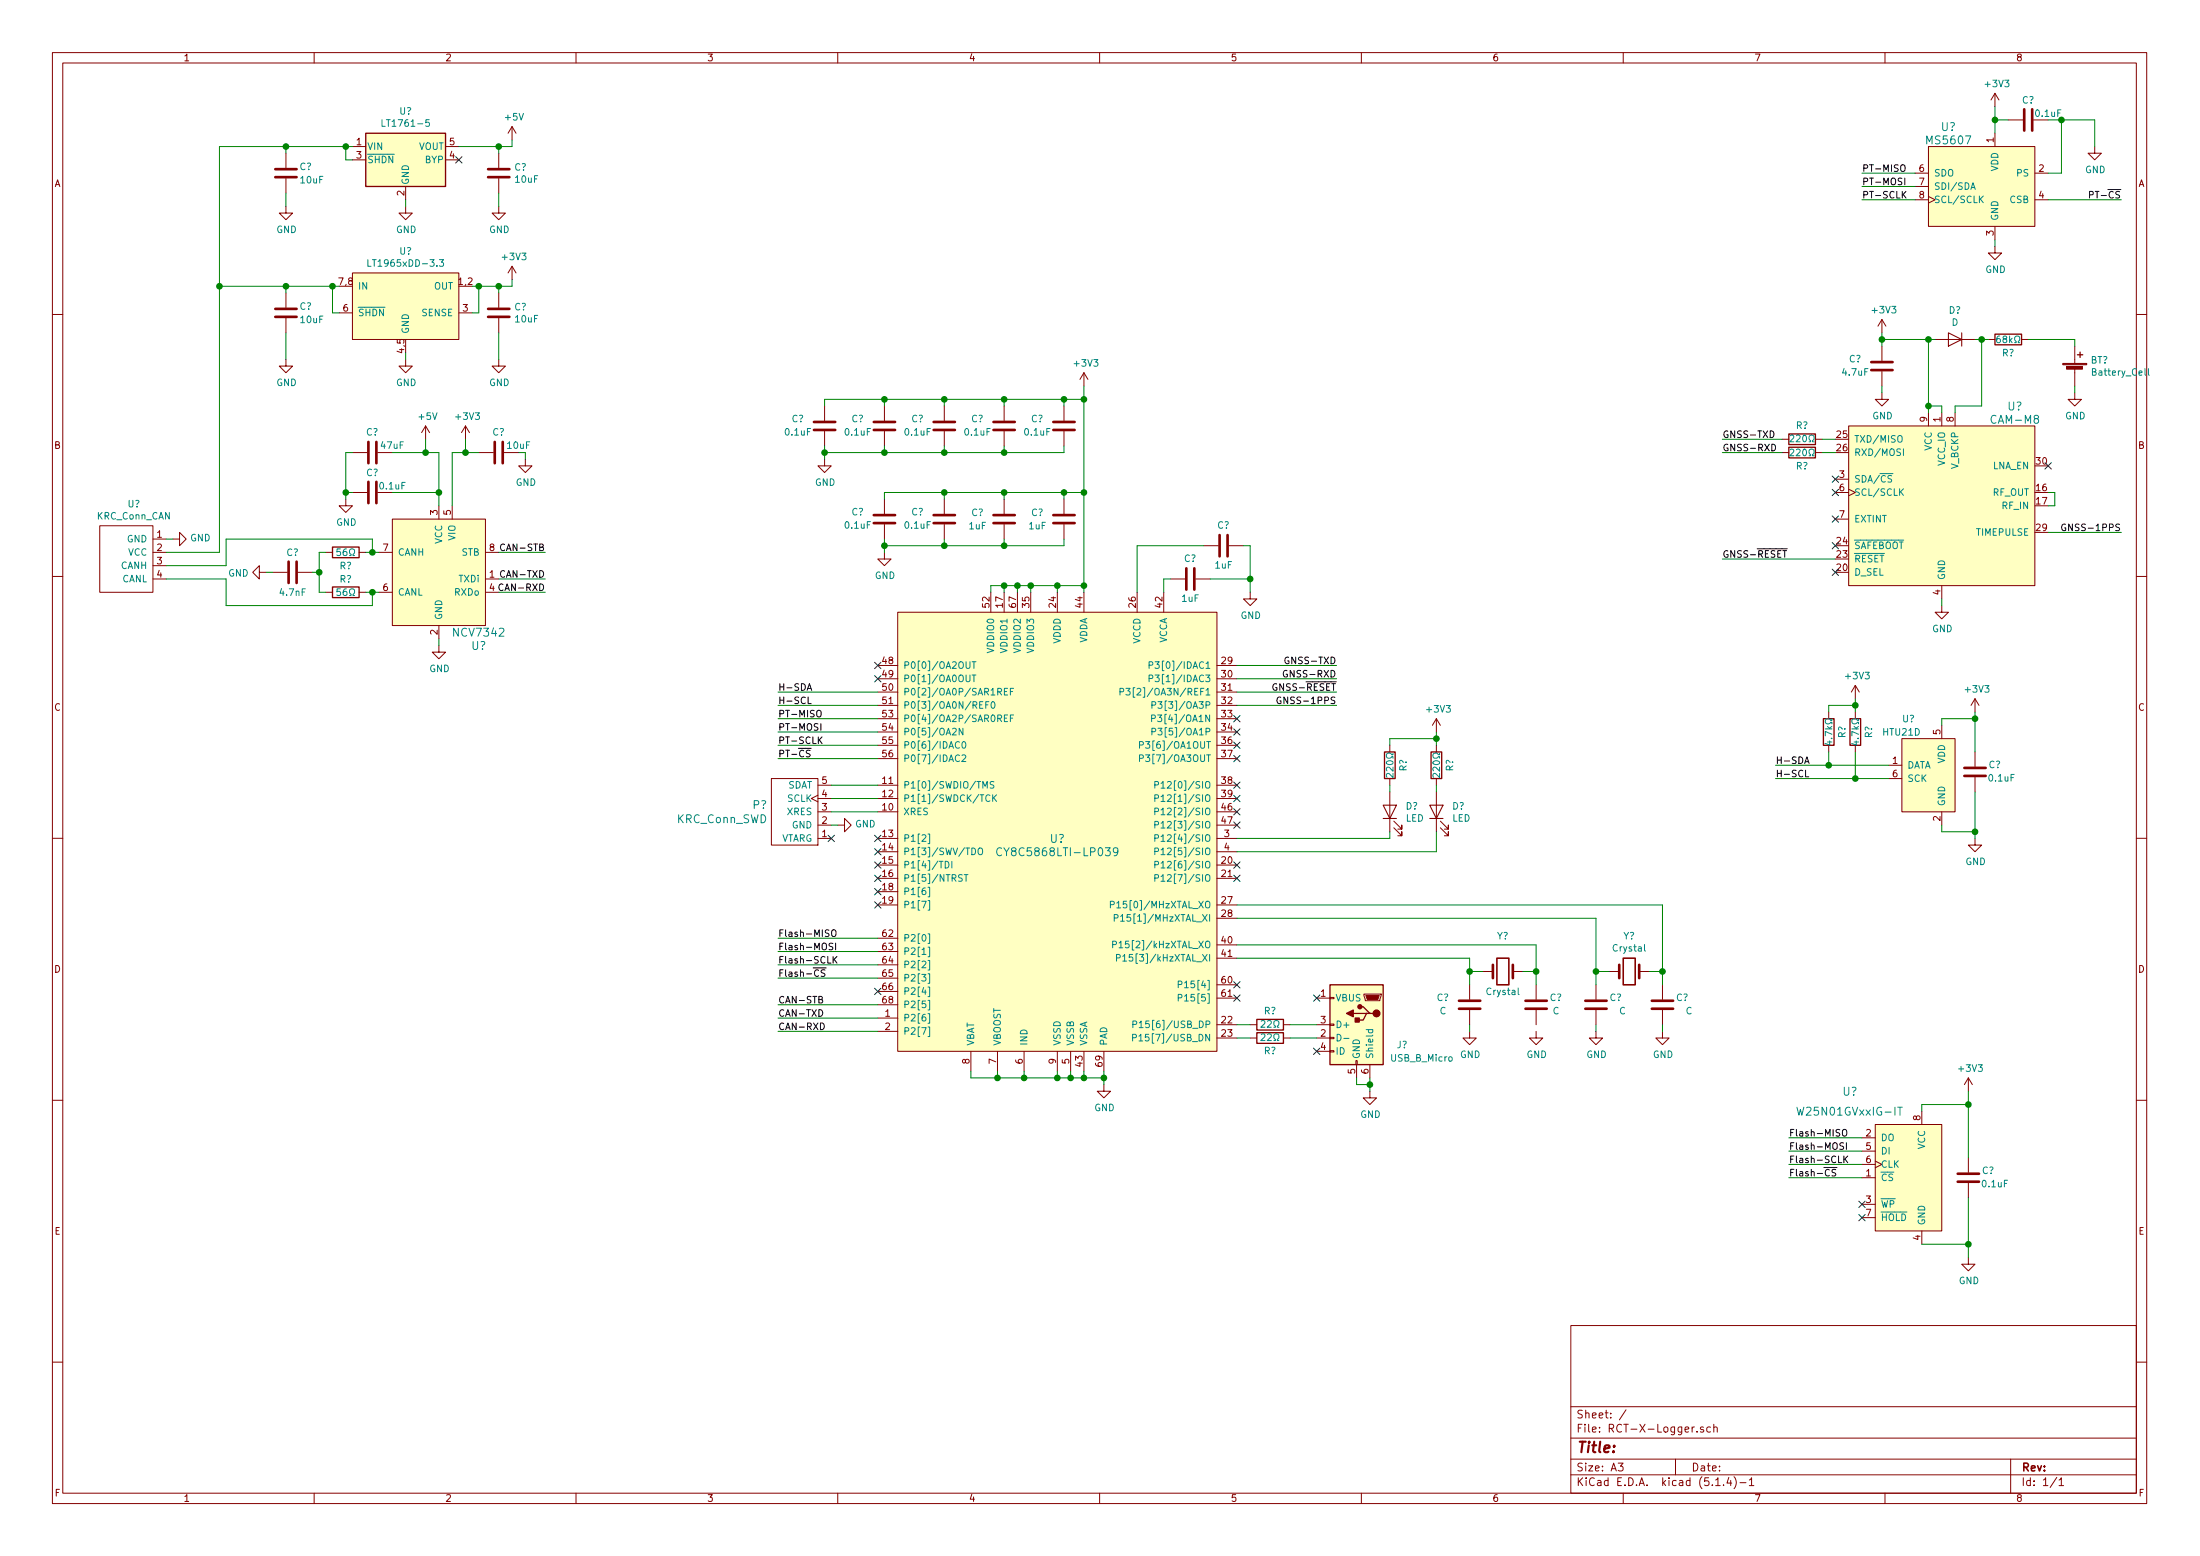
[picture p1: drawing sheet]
EESchema Schematic File Version 4
EELAYER 30 0
EELAYER END
$Descr A3 16535 11693
encoding utf-8
Sheet 1 1
Title ""
Date ""
Rev ""
Comp ""
Comment1 ""
Comment2 ""
Comment3 ""
Comment4 ""
$EndDescr
$Comp
L KUTKiCad_symbol:KRC_Conn_CAN U?
U 1 1
P 1150 4200
F 0 "U?" H 1292 4615 50  0000 C CNN
F 1 "KRC_Conn_CAN" H 1292 4524 50  0000 C CNN
F 2 "" H 1150 4200 50  0001 C CNN
F 3 "" H 1150 4200 50  0001 C CNN
	1    1150 4200
	-1   0    0    -1  
$EndComp
$Comp
L KUTKiCad_symbol:W25N01GVxxIG-IT U?
U 1 1
P 14350 8850
F 0 "U?" H 13850 9500 60  0000 L CNN
F 1 "W25N01GVxxIG-IT" H 13500 9350 60  0000 L CNN
F 2 "" H 14900 9450 60  0001 C CNN
F 3 "" H 14900 9450 60  0001 C CNN
	1    14350 8850
	1    0    0    -1  
$EndComp
$Comp
L KUTKiCad_symbol:NCV7342 U?
U 1 1
P 3300 4300
F 0 "U?" H 3000 3750 60  0000 C CNN
F 1 "NCV7342" H 3000 3850 60  0000 C CNN
F 2 "" H 3300 4300 60  0001 C CNN
F 3 "" H 3300 4300 60  0001 C CNN
	1    3300 4300
	-1   0    0    -1  
$EndComp
$Comp
L KUTKiCad_symbol:CY8C5868LTI-LP039 U?
U 1 1
P 7950 6400
F 0 "U?" H 7950 6500 60  0000 C CNN
F 1 "CY8C5868LTI-LP039" H 7950 6400 60  0000 C CNN
F 2 "" H 7950 6400 60  0001 C CNN
F 3 "" H 7950 6400 60  0001 C CNN
	1    7950 6400
	1    0    0    -1  
$EndComp
$Comp
L KUTKiCad_symbol:MS5607 U?
U 1 1
P 15000 1400
F 0 "U?" H 14650 1850 60  0000 C CNN
F 1 "MS5607" H 14650 1750 60  0000 C CNN
F 2 "" H 15000 1400 60  0001 C CNN
F 3 "" H 15000 1400 60  0001 C CNN
	1    15000 1400
	1    0    0    -1  
$EndComp
$Comp
L KUTKiCad_symbol:LT1965xDD-3.3 U?
U 1 1
P 3050 2150
F 0 "U?" H 3050 2415 50  0000 C CNN
F 1 "LT1965xDD-3.3" H 3050 2324 50  0000 C CNN
F 2 "" H 3050 2150 50  0001 C CNN
F 3 "" H 3050 2150 50  0001 C CNN
	1    3050 2150
	1    0    0    -1  
$EndComp
$Comp
L Device:C C?
U 1 1
P 15250 900
F 0 "C?" V 15100 900 50  0000 C CNN
F 1 "0.1uF" V 15200 1050 50  0000 C CNN
F 2 "" H 15288 750 50  0001 C CNN
F 3 "~" H 15250 900 50  0001 C CNN
	1    15250 900 
	0    1    1    0   
$EndComp
Text Label 4100 4150 2    50   ~ 0
CAN-STB
Text Label 4100 4350 2    50   ~ 0
CAN-TXD
Text Label 4100 4450 2    50   ~ 0
CAN-RXD
Wire Wire Line
	4100 4450 3750 4450
Wire Wire Line
	4100 4350 3750 4350
Wire Wire Line
	4100 4150 3750 4150
$Comp
L Device:R R?
U 1 1
P 2600 4150
F 0 "R?" V 2700 4150 50  0000 C CNN
F 1 "56Ω" V 2600 4150 50  0000 C CNN
F 2 "" V 2530 4150 50  0001 C CNN
F 3 "~" H 2600 4150 50  0001 C CNN
	1    2600 4150
	0    1    1    0   
$EndComp
$Comp
L Device:C C?
U 1 1
P 2200 4300
F 0 "C?" V 2050 4300 50  0000 C CNN
F 1 "4.7nF" V 2350 4300 50  0000 C CNN
F 2 "" H 2238 4150 50  0001 C CNN
F 3 "~" H 2200 4300 50  0001 C CNN
	1    2200 4300
	0    1    1    0   
$EndComp
$Comp
L power:GND #PWR?
U 1 1
P 2000 4300
F 0 "#PWR?" H 2000 4050 50  0001 C CNN
F 1 "GND" V 2005 4172 50  0000 R CNN
F 2 "" H 2000 4300 50  0001 C CNN
F 3 "" H 2000 4300 50  0001 C CNN
	1    2000 4300
	0    1    1    0   
$EndComp
Wire Wire Line
	2050 4300 2000 4300
Wire Wire Line
	2350 4300 2400 4300
Wire Wire Line
	2400 4300 2400 4150
Wire Wire Line
	2400 4150 2450 4150
Wire Wire Line
	2400 4300 2400 4450
Wire Wire Line
	2400 4450 2450 4450
Connection ~ 2400 4300
Wire Wire Line
	2850 4150 2800 4150
Wire Wire Line
	2850 4450 2800 4450
Wire Wire Line
	2800 4450 2800 4550
Connection ~ 2800 4450
Wire Wire Line
	2800 4450 2750 4450
Wire Wire Line
	2800 4150 2800 4050
Connection ~ 2800 4150
Wire Wire Line
	2800 4150 2750 4150
$Comp
L power:GND #PWR?
U 1 1
P 3300 4850
F 0 "#PWR?" H 3300 4600 50  0001 C CNN
F 1 "GND" H 3305 4677 50  0000 C CNN
F 2 "" H 3300 4850 50  0001 C CNN
F 3 "" H 3300 4850 50  0001 C CNN
	1    3300 4850
	1    0    0    -1  
$EndComp
Wire Wire Line
	3300 4800 3300 4850
$Comp
L Device:R R?
U 1 1
P 2600 4450
F 0 "R?" V 2500 4450 50  0000 C CNN
F 1 "56Ω" V 2600 4450 50  0000 C CNN
F 2 "" V 2530 4450 50  0001 C CNN
F 3 "~" H 2600 4450 50  0001 C CNN
	1    2600 4450
	0    1    1    0   
$EndComp
$Comp
L Device:C C?
U 1 1
P 2800 3700
F 0 "C?" V 2650 3700 50  0000 C CNN
F 1 "0.1uF" V 2750 3850 50  0000 C CNN
F 2 "" H 2838 3550 50  0001 C CNN
F 3 "~" H 2800 3700 50  0001 C CNN
	1    2800 3700
	0    1    1    0   
$EndComp
$Comp
L Device:C C?
U 1 1
P 2800 3400
F 0 "C?" V 2950 3400 50  0000 C CNN
F 1 "47uF" V 2850 3250 50  0000 C CNN
F 2 "" H 2838 3250 50  0001 C CNN
F 3 "~" H 2800 3400 50  0001 C CNN
	1    2800 3400
	0    -1   -1   0   
$EndComp
$Comp
L Device:C C?
U 1 1
P 3750 3400
F 0 "C?" V 3900 3400 50  0000 C CNN
F 1 "10uF" V 3800 3250 50  0000 C CNN
F 2 "" H 3788 3250 50  0001 C CNN
F 3 "~" H 3750 3400 50  0001 C CNN
	1    3750 3400
	0    -1   -1   0   
$EndComp
$Comp
L power:GND #PWR?
U 1 1
P 3950 3450
F 0 "#PWR?" H 3950 3200 50  0001 C CNN
F 1 "GND" H 3955 3277 50  0000 C CNN
F 2 "" H 3950 3450 50  0001 C CNN
F 3 "" H 3950 3450 50  0001 C CNN
	1    3950 3450
	1    0    0    -1  
$EndComp
$Comp
L power:+3V3 #PWR?
U 1 1
P 3850 2100
F 0 "#PWR?" H 3850 1950 50  0001 C CNN
F 1 "+3V3" H 3865 2273 50  0000 C CNN
F 2 "" H 3850 2100 50  0001 C CNN
F 3 "" H 3850 2100 50  0001 C CNN
	1    3850 2100
	1    0    0    -1  
$EndComp
$Comp
L Regulator_Linear:LT1761-5 U?
U 1 1
P 3050 1200
F 0 "U?" H 3050 1567 50  0000 C CNN
F 1 "LT1761-5" H 3050 1476 50  0000 C CNN
F 2 "Package_TO_SOT_SMD:TSOT-23-5" H 3050 1525 50  0001 C CNN
F 3 "https://www.analog.com/media/en/technical-documentation/data-sheets/1761sff.pdf" H 3050 1200 50  0001 C CNN
	1    3050 1200
	1    0    0    -1  
$EndComp
$Comp
L power:GND #PWR?
U 1 1
P 3050 2700
F 0 "#PWR?" H 3050 2450 50  0001 C CNN
F 1 "GND" H 3055 2527 50  0000 C CNN
F 2 "" H 3050 2700 50  0001 C CNN
F 3 "" H 3050 2700 50  0001 C CNN
	1    3050 2700
	1    0    0    -1  
$EndComp
Wire Wire Line
	3050 2650 3050 2700
$Comp
L power:GND #PWR?
U 1 1
P 1300 4050
F 0 "#PWR?" H 1300 3800 50  0001 C CNN
F 1 "GND" V 1305 3922 50  0000 R CNN
F 2 "" H 1300 4050 50  0001 C CNN
F 3 "" H 1300 4050 50  0001 C CNN
	1    1300 4050
	0    -1   -1   0   
$EndComp
$Comp
L Device:C C?
U 1 1
P 3750 2350
F 0 "C?" H 3865 2396 50  0000 L CNN
F 1 "10uF" H 3865 2305 50  0000 L CNN
F 2 "" H 3788 2200 50  0001 C CNN
F 3 "~" H 3750 2350 50  0001 C CNN
	1    3750 2350
	1    0    0    -1  
$EndComp
$Comp
L power:GND #PWR?
U 1 1
P 3750 2700
F 0 "#PWR?" H 3750 2450 50  0001 C CNN
F 1 "GND" H 3755 2527 50  0000 C CNN
F 2 "" H 3750 2700 50  0001 C CNN
F 3 "" H 3750 2700 50  0001 C CNN
	1    3750 2700
	1    0    0    -1  
$EndComp
Wire Wire Line
	3550 2350 3600 2350
Wire Wire Line
	3600 2350 3600 2150
Wire Wire Line
	3600 2150 3550 2150
Wire Wire Line
	3600 2150 3750 2150
Wire Wire Line
	3750 2150 3750 2200
Connection ~ 3600 2150
Wire Wire Line
	3750 2700 3750 2500
$Comp
L power:GND #PWR?
U 1 1
P 2600 3750
F 0 "#PWR?" H 2600 3500 50  0001 C CNN
F 1 "GND" H 2605 3577 50  0000 C CNN
F 2 "" H 2600 3750 50  0001 C CNN
F 3 "" H 2600 3750 50  0001 C CNN
	1    2600 3750
	1    0    0    -1  
$EndComp
Wire Wire Line
	2550 2350 2500 2350
Wire Wire Line
	2500 2350 2500 2150
Wire Wire Line
	2500 2150 2550 2150
$Comp
L Device:C C?
U 1 1
P 2150 2350
F 0 "C?" H 2250 2400 50  0000 L CNN
F 1 "10uF" H 2250 2300 50  0000 L CNN
F 2 "" H 2188 2200 50  0001 C CNN
F 3 "~" H 2150 2350 50  0001 C CNN
	1    2150 2350
	1    0    0    -1  
$EndComp
Wire Wire Line
	2500 2150 2150 2150
Wire Wire Line
	2150 2150 2150 2200
Connection ~ 2500 2150
$Comp
L power:+3V3 #PWR?
U 1 1
P 3500 3300
F 0 "#PWR?" H 3500 3150 50  0001 C CNN
F 1 "+3V3" H 3515 3473 50  0000 C CNN
F 2 "" H 3500 3300 50  0001 C CNN
F 3 "" H 3500 3300 50  0001 C CNN
	1    3500 3300
	1    0    0    -1  
$EndComp
Wire Wire Line
	3750 2150 3850 2150
Wire Wire Line
	3850 2150 3850 2100
Connection ~ 3750 2150
Wire Wire Line
	2150 2500 2150 2700
$Comp
L power:GND #PWR?
U 1 1
P 2150 2700
F 0 "#PWR?" H 2150 2450 50  0001 C CNN
F 1 "GND" H 2155 2527 50  0000 C CNN
F 2 "" H 2150 2700 50  0001 C CNN
F 3 "" H 2150 2700 50  0001 C CNN
	1    2150 2700
	1    0    0    -1  
$EndComp
$Comp
L power:GND #PWR?
U 1 1
P 3050 1550
F 0 "#PWR?" H 3050 1300 50  0001 C CNN
F 1 "GND" H 3055 1377 50  0000 C CNN
F 2 "" H 3050 1550 50  0001 C CNN
F 3 "" H 3050 1550 50  0001 C CNN
	1    3050 1550
	1    0    0    -1  
$EndComp
Wire Wire Line
	3050 1500 3050 1550
$Comp
L Device:C C?
U 1 1
P 2150 1300
F 0 "C?" H 2250 1350 50  0000 L CNN
F 1 "10uF" H 2250 1250 50  0000 L CNN
F 2 "" H 2188 1150 50  0001 C CNN
F 3 "~" H 2150 1300 50  0001 C CNN
	1    2150 1300
	1    0    0    -1  
$EndComp
Wire Wire Line
	2150 1100 2150 1150
Connection ~ 2150 1100
Wire Wire Line
	2150 1100 2600 1100
$Comp
L power:GND #PWR?
U 1 1
P 2150 1550
F 0 "#PWR?" H 2150 1300 50  0001 C CNN
F 1 "GND" H 2155 1377 50  0000 C CNN
F 2 "" H 2150 1550 50  0001 C CNN
F 3 "" H 2150 1550 50  0001 C CNN
	1    2150 1550
	1    0    0    -1  
$EndComp
Wire Wire Line
	2150 1550 2150 1450
$Comp
L Device:C C?
U 1 1
P 3750 1300
F 0 "C?" H 3865 1346 50  0000 L CNN
F 1 "10uF" H 3865 1255 50  0000 L CNN
F 2 "" H 3788 1150 50  0001 C CNN
F 3 "~" H 3750 1300 50  0001 C CNN
	1    3750 1300
	1    0    0    -1  
$EndComp
Wire Wire Line
	3450 1100 3750 1100
Wire Wire Line
	3750 1100 3750 1150
Wire Wire Line
	3750 1100 3850 1100
Wire Wire Line
	3850 1100 3850 1050
Connection ~ 3750 1100
$Comp
L power:+5V #PWR?
U 1 1
P 3850 1050
F 0 "#PWR?" H 3850 900 50  0001 C CNN
F 1 "+5V" H 3865 1223 50  0000 C CNN
F 2 "" H 3850 1050 50  0001 C CNN
F 3 "" H 3850 1050 50  0001 C CNN
	1    3850 1050
	1    0    0    -1  
$EndComp
$Comp
L power:GND #PWR?
U 1 1
P 3750 1550
F 0 "#PWR?" H 3750 1300 50  0001 C CNN
F 1 "GND" H 3755 1377 50  0000 C CNN
F 2 "" H 3750 1550 50  0001 C CNN
F 3 "" H 3750 1550 50  0001 C CNN
	1    3750 1550
	1    0    0    -1  
$EndComp
Wire Wire Line
	3750 1550 3750 1450
NoConn ~ 3450 1200
Wire Wire Line
	2600 1100 2600 1200
Wire Wire Line
	2600 1200 2650 1200
Connection ~ 2600 1100
Wire Wire Line
	2600 1100 2650 1100
Wire Wire Line
	2650 3700 2600 3700
Wire Wire Line
	2600 3700 2600 3750
Wire Wire Line
	2650 3400 2600 3400
Wire Wire Line
	2600 3400 2600 3700
Connection ~ 2600 3700
$Comp
L power:+5V #PWR?
U 1 1
P 3200 3300
F 0 "#PWR?" H 3200 3150 50  0001 C CNN
F 1 "+5V" H 3215 3473 50  0000 C CNN
F 2 "" H 3200 3300 50  0001 C CNN
F 3 "" H 3200 3300 50  0001 C CNN
	1    3200 3300
	1    0    0    -1  
$EndComp
Wire Wire Line
	3900 3400 3950 3400
Wire Wire Line
	3950 3400 3950 3450
Wire Wire Line
	2950 3700 3300 3700
Connection ~ 3300 3700
Wire Wire Line
	3300 3700 3300 3800
Wire Wire Line
	2950 3400 3200 3400
Wire Wire Line
	3300 3400 3300 3700
Wire Wire Line
	3200 3300 3200 3400
Connection ~ 3200 3400
Wire Wire Line
	3200 3400 3300 3400
Wire Wire Line
	3500 3300 3500 3400
Wire Wire Line
	3500 3400 3400 3400
Wire Wire Line
	3400 3400 3400 3800
Wire Wire Line
	3500 3400 3600 3400
Connection ~ 3500 3400
Wire Wire Line
	15100 900  15000 900 
Wire Wire Line
	15000 900  15000 1000
$Comp
L power:GND #PWR?
U 1 1
P 15750 1100
F 0 "#PWR?" H 15750 850 50  0001 C CNN
F 1 "GND" H 15755 927 50  0000 C CNN
F 2 "" H 15750 1100 50  0001 C CNN
F 3 "" H 15750 1100 50  0001 C CNN
	1    15750 1100
	1    0    0    -1  
$EndComp
Wire Wire Line
	15400 900  15500 900 
$Comp
L power:+3V3 #PWR?
U 1 1
P 15000 800
F 0 "#PWR?" H 15000 650 50  0001 C CNN
F 1 "+3V3" H 15015 973 50  0000 C CNN
F 2 "" H 15000 800 50  0001 C CNN
F 3 "" H 15000 800 50  0001 C CNN
	1    15000 800 
	1    0    0    -1  
$EndComp
Wire Wire Line
	15000 800  15000 900 
Connection ~ 15000 900 
Text Label 15950 1500 2    50   ~ 0
PT-~CS
Text Label 14000 1400 0    50   ~ 0
PT-MOSI
Text Label 14000 1300 0    50   ~ 0
PT-MISO
Text Label 14000 1500 0    50   ~ 0
PT-SCLK
Wire Wire Line
	15950 1500 15400 1500
Wire Wire Line
	15400 1300 15500 1300
Wire Wire Line
	15500 900  15500 1300
Wire Wire Line
	15500 900  15750 900 
Wire Wire Line
	15750 900  15750 1100
Connection ~ 15500 900 
$Comp
L power:GND #PWR?
U 1 1
P 15000 1850
F 0 "#PWR?" H 15000 1600 50  0001 C CNN
F 1 "GND" H 15005 1677 50  0000 C CNN
F 2 "" H 15000 1850 50  0001 C CNN
F 3 "" H 15000 1850 50  0001 C CNN
	1    15000 1850
	1    0    0    -1  
$EndComp
Wire Wire Line
	15000 1800 15000 1850
$Comp
L Device:D D?
U 1 1
P 14700 2550
F 0 "D?" H 14700 2334 50  0000 C CNN
F 1 "D" H 14700 2425 50  0000 C CNN
F 2 "" H 14700 2550 50  0001 C CNN
F 3 "~" H 14700 2550 50  0001 C CNN
	1    14700 2550
	-1   0    0    1   
$EndComp
$Comp
L Device:Battery_Cell BT?
U 1 1
P 15600 2800
F 0 "BT?" H 15718 2896 50  0000 L CNN
F 1 "Battery_Cell" H 15718 2805 50  0000 L CNN
F 2 "" V 15600 2860 50  0001 C CNN
F 3 "~" V 15600 2860 50  0001 C CNN
	1    15600 2800
	1    0    0    -1  
$EndComp
Wire Wire Line
	13800 3400 13700 3400
Wire Wire Line
	13800 3300 13700 3300
NoConn ~ 13800 3600
NoConn ~ 13800 3700
NoConn ~ 13800 4100
NoConn ~ 13800 4300
Wire Wire Line
	15400 3700 15450 3700
Wire Wire Line
	15450 3700 15450 3800
Wire Wire Line
	15450 3800 15400 3800
Text Label 12950 4200 0    50   ~ 0
GNSS-~RESET
Text Label 12950 3300 0    50   ~ 0
GNSS-TXD
Text Label 12950 3400 0    50   ~ 0
GNSS-RXD
NoConn ~ 13800 3900
NoConn ~ 15400 3500
Text Label 15950 4000 2    50   ~ 0
GNSS-1PPS
Wire Wire Line
	15950 4000 15400 4000
$Comp
L power:GND #PWR?
U 1 1
P 14600 4550
F 0 "#PWR?" H 14600 4300 50  0001 C CNN
F 1 "GND" H 14605 4377 50  0000 C CNN
F 2 "" H 14600 4550 50  0001 C CNN
F 3 "" H 14600 4550 50  0001 C CNN
	1    14600 4550
	1    0    0    -1  
$EndComp
Wire Wire Line
	14600 4500 14600 4550
$Comp
L Device:C C?
U 1 1
P 14150 2750
F 0 "C?" H 14350 2700 50  0000 C CNN
F 1 "4.7uF" H 14350 2800 50  0000 C CNN
F 2 "" H 14188 2600 50  0001 C CNN
F 3 "~" H 14150 2750 50  0001 C CNN
	1    14150 2750
	-1   0    0    1   
$EndComp
$Comp
L power:GND #PWR?
U 1 1
P 14150 2950
F 0 "#PWR?" H 14150 2700 50  0001 C CNN
F 1 "GND" H 14155 2777 50  0000 C CNN
F 2 "" H 14150 2950 50  0001 C CNN
F 3 "" H 14150 2950 50  0001 C CNN
	1    14150 2950
	1    0    0    -1  
$EndComp
Wire Wire Line
	14150 2900 14150 2950
Wire Wire Line
	14150 2600 14150 2550
Wire Wire Line
	14150 2550 14500 2550
Wire Wire Line
	14500 2550 14500 3050
Wire Wire Line
	14500 3050 14600 3050
Wire Wire Line
	14600 3050 14600 3100
Connection ~ 14500 3050
Wire Wire Line
	14500 3050 14500 3100
Wire Wire Line
	14550 2550 14500 2550
Connection ~ 14500 2550
Wire Wire Line
	14850 2550 14900 2550
$Comp
L Device:R R?
U 1 1
P 15100 2550
F 0 "R?" V 15200 2550 50  0000 C CNN
F 1 "68kΩ" V 15100 2550 50  0000 C CNN
F 2 "" V 15030 2550 50  0001 C CNN
F 3 "~" H 15100 2550 50  0001 C CNN
	1    15100 2550
	0    1    1    0   
$EndComp
Wire Wire Line
	14950 2550 14900 2550
Connection ~ 14900 2550
Wire Wire Line
	15600 2550 15600 2600
Wire Wire Line
	15250 2550 15600 2550
$Comp
L power:GND #PWR?
U 1 1
P 15600 2950
F 0 "#PWR?" H 15600 2700 50  0001 C CNN
F 1 "GND" H 15605 2777 50  0000 C CNN
F 2 "" H 15600 2950 50  0001 C CNN
F 3 "" H 15600 2950 50  0001 C CNN
	1    15600 2950
	1    0    0    -1  
$EndComp
Wire Wire Line
	15600 2900 15600 2950
$Comp
L power:+3V3 #PWR?
U 1 1
P 14150 2500
F 0 "#PWR?" H 14150 2350 50  0001 C CNN
F 1 "+3V3" H 14165 2673 50  0000 C CNN
F 2 "" H 14150 2500 50  0001 C CNN
F 3 "" H 14150 2500 50  0001 C CNN
	1    14150 2500
	1    0    0    -1  
$EndComp
Wire Wire Line
	14150 2500 14150 2550
Connection ~ 14150 2550
Wire Wire Line
	14900 3050 14700 3050
Wire Wire Line
	14900 2550 14900 3050
$Comp
L KUTKiCad_symbol:CAM-M8 U?
U 1 1
P 14600 3800
F 0 "U?" H 15150 4550 60  0000 C CNN
F 1 "CAM-M8" H 15150 4450 60  0000 C CNN
F 2 "" H 14750 4350 60  0001 C CNN
F 3 "" H 14750 4350 60  0001 C CNN
	1    14600 3800
	1    0    0    -1  
$EndComp
Wire Wire Line
	14700 3100 14700 3050
$Comp
L Device:R R?
U 1 1
P 13550 3400
F 0 "R?" V 13650 3400 50  0000 C CNN
F 1 "220Ω" V 13550 3400 50  0000 C CNN
F 2 "" V 13480 3400 50  0001 C CNN
F 3 "~" H 13550 3400 50  0001 C CNN
	1    13550 3400
	0    1    1    0   
$EndComp
$Comp
L Device:R R?
U 1 1
P 13550 3300
F 0 "R?" V 13650 3300 50  0000 C CNN
F 1 "220Ω" V 13550 3300 50  0000 C CNN
F 2 "" V 13480 3300 50  0001 C CNN
F 3 "~" H 13550 3300 50  0001 C CNN
	1    13550 3300
	0    1    -1   0   
$EndComp
Wire Wire Line
	13400 3300 12950 3300
Wire Wire Line
	13400 3400 12950 3400
Wire Wire Line
	13800 4200 12950 4200
$Comp
L power:GND #PWR?
U 1 1
P 14800 9450
F 0 "#PWR?" H 14800 9200 50  0001 C CNN
F 1 "GND" H 14805 9277 50  0000 C CNN
F 2 "" H 14800 9450 50  0001 C CNN
F 3 "" H 14800 9450 50  0001 C CNN
	1    14800 9450
	1    0    0    -1  
$EndComp
$Comp
L Device:C C?
U 1 1
P 14800 8850
F 0 "C?" H 14650 8800 50  0000 C CNN
F 1 "0.1uF" H 14600 8900 50  0000 C CNN
F 2 "" H 14838 8700 50  0001 C CNN
F 3 "~" H 14800 8850 50  0001 C CNN
	1    14800 8850
	-1   0    0    1   
$EndComp
Wire Wire Line
	14450 9350 14800 9350
Wire Wire Line
	14800 9350 14800 9000
Wire Wire Line
	14800 9350 14800 9450
Connection ~ 14800 9350
Wire Wire Line
	14800 8700 14800 8300
Wire Wire Line
	14800 8300 14450 8300
Wire Wire Line
	14450 8300 14450 8350
$Comp
L power:+3V3 #PWR?
U 1 1
P 14800 8200
F 0 "#PWR?" H 14800 8050 50  0001 C CNN
F 1 "+3V3" H 14815 8373 50  0000 C CNN
F 2 "" H 14800 8200 50  0001 C CNN
F 3 "" H 14800 8200 50  0001 C CNN
	1    14800 8200
	1    0    0    -1  
$EndComp
Wire Wire Line
	14800 8200 14800 8300
Connection ~ 14800 8300
Text Label 13450 8650 0    50   ~ 0
Flash-MOSI
Text Label 13450 8750 0    50   ~ 0
Flash-SCLK
Text Label 13450 8850 0    50   ~ 0
Flash-~CS
Wire Wire Line
	14000 8550 13450 8550
Wire Wire Line
	14000 8650 13450 8650
Wire Wire Line
	14000 8750 13450 8750
Wire Wire Line
	14000 8850 13450 8850
NoConn ~ 14000 9050
NoConn ~ 14000 9150
Text Label 13450 8550 0    50   ~ 0
Flash-MISO
$Comp
L Device:C C?
U 1 1
P 8950 4350
F 0 "C?" V 9100 4350 50  0000 C CNN
F 1 "1uF" V 8800 4350 50  0000 C CNN
F 2 "" H 8988 4200 50  0001 C CNN
F 3 "~" H 8950 4350 50  0001 C CNN
	1    8950 4350
	0    -1   -1   0   
$EndComp
Wire Wire Line
	8750 4350 8750 4450
$Comp
L power:GND #PWR?
U 1 1
P 9400 4450
F 0 "#PWR?" H 9400 4200 50  0001 C CNN
F 1 "GND" H 9405 4277 50  0000 C CNN
F 2 "" H 9400 4450 50  0001 C CNN
F 3 "" H 9400 4450 50  0001 C CNN
	1    9400 4450
	1    0    0    -1  
$EndComp
$Comp
L power:GND #PWR?
U 1 1
P 8300 8150
F 0 "#PWR?" H 8300 7900 50  0001 C CNN
F 1 "GND" H 8305 7977 50  0000 C CNN
F 2 "" H 8300 8150 50  0001 C CNN
F 3 "" H 8300 8150 50  0001 C CNN
	1    8300 8150
	1    0    0    -1  
$EndComp
Wire Wire Line
	8300 8050 8300 8100
Wire Wire Line
	8300 8100 8150 8100
Wire Wire Line
	8150 8100 8150 8050
Connection ~ 8300 8100
Wire Wire Line
	8300 8100 8300 8150
Wire Wire Line
	8150 8100 8050 8100
Wire Wire Line
	8050 8100 8050 8050
Connection ~ 8150 8100
Wire Wire Line
	8050 8100 7950 8100
Wire Wire Line
	7950 8100 7950 8050
Connection ~ 8050 8100
Wire Wire Line
	7950 8100 7700 8100
Wire Wire Line
	7700 8100 7700 8050
Connection ~ 7950 8100
Wire Wire Line
	7700 8100 7500 8100
Wire Wire Line
	7500 8100 7500 8050
Connection ~ 7700 8100
Wire Wire Line
	7500 8100 7300 8100
Wire Wire Line
	7300 8100 7300 8050
Connection ~ 7500 8100
$Comp
L Device:C C?
U 1 1
P 9200 4100
F 0 "C?" V 9350 4100 50  0000 C CNN
F 1 "1uF" V 9050 4100 50  0000 C CNN
F 2 "" H 9238 3950 50  0001 C CNN
F 3 "~" H 9200 4100 50  0001 C CNN
	1    9200 4100
	0    -1   -1   0   
$EndComp
Wire Wire Line
	9050 4100 8550 4100
Wire Wire Line
	8550 4100 8550 4450
Wire Wire Line
	9400 4350 9400 4450
Wire Wire Line
	9350 4100 9400 4100
Wire Wire Line
	9400 4100 9400 4350
Connection ~ 9400 4350
$Comp
L Device:C C?
U 1 1
P 7550 3200
F 0 "C?" H 7750 3150 50  0000 C CNN
F 1 "0.1uF" H 7750 3250 50  0000 C CNN
F 2 "" H 7588 3050 50  0001 C CNN
F 3 "~" H 7550 3200 50  0001 C CNN
	1    7550 3200
	-1   0    0    1   
$EndComp
$Comp
L Device:C C?
U 1 1
P 7550 3900
F 0 "C?" H 7350 3950 50  0000 C CNN
F 1 "1uF" H 7350 3850 50  0000 C CNN
F 2 "" H 7588 3750 50  0001 C CNN
F 3 "~" H 7550 3900 50  0001 C CNN
	1    7550 3900
	1    0    0    -1  
$EndComp
Wire Wire Line
	8800 4350 8750 4350
Wire Wire Line
	9100 4350 9400 4350
$Comp
L Device:C C?
U 1 1
P 8000 3900
F 0 "C?" H 7800 3950 50  0000 C CNN
F 1 "1uF" H 7800 3850 50  0000 C CNN
F 2 "" H 8038 3750 50  0001 C CNN
F 3 "~" H 8000 3900 50  0001 C CNN
	1    8000 3900
	1    0    0    -1  
$EndComp
$Comp
L Device:C C?
U 1 1
P 8000 3200
F 0 "C?" H 8200 3150 50  0000 C CNN
F 1 "0.1uF" H 8200 3250 50  0000 C CNN
F 2 "" H 8038 3050 50  0001 C CNN
F 3 "~" H 8000 3200 50  0001 C CNN
	1    8000 3200
	-1   0    0    1   
$EndComp
$Comp
L Device:C C?
U 1 1
P 7100 3900
F 0 "C?" H 7300 3850 50  0000 C CNN
F 1 "0.1uF" H 7300 3950 50  0000 C CNN
F 2 "" H 7138 3750 50  0001 C CNN
F 3 "~" H 7100 3900 50  0001 C CNN
	1    7100 3900
	-1   0    0    1   
$EndComp
$Comp
L Device:C C?
U 1 1
P 7100 3200
F 0 "C?" H 7300 3150 50  0000 C CNN
F 1 "0.1uF" H 7300 3250 50  0000 C CNN
F 2 "" H 7138 3050 50  0001 C CNN
F 3 "~" H 7100 3200 50  0001 C CNN
	1    7100 3200
	-1   0    0    1   
$EndComp
$Comp
L Device:C C?
U 1 1
P 6200 3200
F 0 "C?" H 6400 3150 50  0000 C CNN
F 1 "0.1uF" H 6400 3250 50  0000 C CNN
F 2 "" H 6238 3050 50  0001 C CNN
F 3 "~" H 6200 3200 50  0001 C CNN
	1    6200 3200
	-1   0    0    1   
$EndComp
$Comp
L Device:C C?
U 1 1
P 6650 3900
F 0 "C?" H 6850 3850 50  0000 C CNN
F 1 "0.1uF" H 6850 3950 50  0000 C CNN
F 2 "" H 6688 3750 50  0001 C CNN
F 3 "~" H 6650 3900 50  0001 C CNN
	1    6650 3900
	-1   0    0    1   
$EndComp
Wire Wire Line
	7450 4450 7450 4400
Wire Wire Line
	7450 4400 7550 4400
Wire Wire Line
	8150 4400 8150 4450
Wire Wire Line
	7550 4450 7550 4400
Connection ~ 7550 4400
Wire Wire Line
	7550 4400 7650 4400
Wire Wire Line
	7650 4450 7650 4400
Connection ~ 7650 4400
Wire Wire Line
	7650 4400 7750 4400
Wire Wire Line
	7750 4450 7750 4400
Connection ~ 7750 4400
Wire Wire Line
	7750 4400 7950 4400
Wire Wire Line
	7950 4400 7950 4450
Connection ~ 7950 4400
Wire Wire Line
	7950 4400 8150 4400
$Comp
L Device:C C?
U 1 1
P 6650 3200
F 0 "C?" H 6850 3150 50  0000 C CNN
F 1 "0.1uF" H 6850 3250 50  0000 C CNN
F 2 "" H 6688 3050 50  0001 C CNN
F 3 "~" H 6650 3200 50  0001 C CNN
	1    6650 3200
	-1   0    0    1   
$EndComp
$Comp
L power:+3V3 #PWR?
U 1 1
P 8150 2900
F 0 "#PWR?" H 8150 2750 50  0001 C CNN
F 1 "+3V3" H 8165 3073 50  0000 C CNN
F 2 "" H 8150 2900 50  0001 C CNN
F 3 "" H 8150 2900 50  0001 C CNN
	1    8150 2900
	1    0    0    -1  
$EndComp
Connection ~ 8150 4400
$Comp
L Connector:USB_B_Micro J?
U 1 1
P 10200 7700
F 0 "J?" H 9900 7550 50  0000 R CNN
F 1 "USB_B_Micro" H 9950 7450 50  0000 R CNN
F 2 "" H 10350 7650 50  0001 C CNN
F 3 "~" H 10350 7650 50  0001 C CNN
	1    10200 7700
	-1   0    0    -1  
$EndComp
$Comp
L Device:R R?
U 1 1
P 9550 7700
F 0 "R?" V 9650 7700 50  0000 C CNN
F 1 "22Ω" V 9550 7700 50  0000 C CNN
F 2 "" V 9480 7700 50  0001 C CNN
F 3 "~" H 9550 7700 50  0001 C CNN
	1    9550 7700
	0    1    -1   0   
$EndComp
$Comp
L Device:R R?
U 1 1
P 9550 7800
F 0 "R?" V 9450 7800 50  0000 C CNN
F 1 "22Ω" V 9550 7800 50  0000 C CNN
F 2 "" V 9480 7800 50  0001 C CNN
F 3 "~" H 9550 7800 50  0001 C CNN
	1    9550 7800
	0    1    -1   0   
$EndComp
Wire Wire Line
	9400 7700 9300 7700
Wire Wire Line
	9300 7800 9400 7800
$Comp
L power:GND #PWR?
U 1 1
P 10300 8200
F 0 "#PWR?" H 10300 7950 50  0001 C CNN
F 1 "GND" H 10305 8027 50  0000 C CNN
F 2 "" H 10300 8200 50  0001 C CNN
F 3 "" H 10300 8200 50  0001 C CNN
	1    10300 8200
	1    0    0    -1  
$EndComp
Wire Wire Line
	9900 7700 9700 7700
Wire Wire Line
	10300 8100 10300 8150
Wire Wire Line
	10300 8150 10200 8150
Wire Wire Line
	10200 8150 10200 8100
Connection ~ 10300 8150
Wire Wire Line
	10300 8150 10300 8200
Wire Wire Line
	7100 4050 7100 4100
Wire Wire Line
	7100 4100 7550 4100
Wire Wire Line
	7550 4100 7550 4050
Wire Wire Line
	7550 4100 8000 4100
Wire Wire Line
	8000 4100 8000 4050
Connection ~ 7550 4100
$Comp
L power:GND #PWR?
U 1 1
P 6200 3450
F 0 "#PWR?" H 6200 3200 50  0001 C CNN
F 1 "GND" H 6205 3277 50  0000 C CNN
F 2 "" H 6200 3450 50  0001 C CNN
F 3 "" H 6200 3450 50  0001 C CNN
	1    6200 3450
	1    0    0    -1  
$EndComp
Wire Wire Line
	7100 3400 7550 3400
Wire Wire Line
	7550 3400 7550 3350
Wire Wire Line
	7100 3400 7100 3350
Wire Wire Line
	7550 3400 8000 3400
Wire Wire Line
	8000 3400 8000 3350
Connection ~ 7550 3400
Wire Wire Line
	6200 3350 6200 3400
Wire Wire Line
	6200 3400 6650 3400
Wire Wire Line
	6650 3400 6650 3350
Connection ~ 6200 3400
Wire Wire Line
	6200 3400 6200 3450
Wire Wire Line
	6650 3400 7100 3400
Connection ~ 6650 3400
Wire Wire Line
	7100 3750 7100 3700
Wire Wire Line
	7100 3700 7550 3700
Wire Wire Line
	8000 3700 8000 3750
Wire Wire Line
	7550 3750 7550 3700
Connection ~ 7550 3700
Wire Wire Line
	7550 3700 8000 3700
Wire Wire Line
	6200 3050 6200 3000
Wire Wire Line
	6200 3000 6650 3000
Wire Wire Line
	6650 3050 6650 3000
Connection ~ 6650 3000
Wire Wire Line
	6650 3000 7100 3000
Wire Wire Line
	7100 3050 7100 3000
Wire Wire Line
	7100 3000 7550 3000
Wire Wire Line
	8000 3050 8000 3000
Wire Wire Line
	7550 3050 7550 3000
Connection ~ 7550 3000
Wire Wire Line
	7550 3000 8000 3000
Wire Wire Line
	8000 3700 8150 3700
Connection ~ 8000 3700
Connection ~ 8150 3700
Wire Wire Line
	8150 3700 8150 4400
Wire Wire Line
	7100 4100 6650 4100
Wire Wire Line
	6650 4100 6650 4050
Connection ~ 7100 4100
Wire Wire Line
	6650 3750 6650 3700
Wire Wire Line
	6650 3700 7100 3700
Connection ~ 7100 3700
$Comp
L power:GND #PWR?
U 1 1
P 6650 4150
F 0 "#PWR?" H 6650 3900 50  0001 C CNN
F 1 "GND" H 6655 3977 50  0000 C CNN
F 2 "" H 6650 4150 50  0001 C CNN
F 3 "" H 6650 4150 50  0001 C CNN
	1    6650 4150
	1    0    0    -1  
$EndComp
Wire Wire Line
	6650 4100 6650 4150
Connection ~ 6650 4100
Connection ~ 7100 3000
Connection ~ 7100 3400
Wire Wire Line
	8000 3000 8150 3000
Connection ~ 8000 3000
Wire Wire Line
	8150 3000 8150 3700
Wire Wire Line
	8150 2900 8150 3000
Connection ~ 8150 3000
Wire Wire Line
	1300 4050 1250 4050
Wire Wire Line
	1650 4150 1250 4150
Wire Wire Line
	1250 4250 1700 4250
Wire Wire Line
	1700 4250 1700 4050
Wire Wire Line
	1250 4350 1700 4350
Wire Wire Line
	1700 4350 1700 4550
Wire Wire Line
	1700 4050 2800 4050
Wire Wire Line
	1700 4550 2800 4550
Wire Wire Line
	1650 1100 1650 2150
Wire Wire Line
	1650 1100 2150 1100
Wire Wire Line
	1650 2150 2150 2150
Connection ~ 1650 2150
Wire Wire Line
	1650 2150 1650 4150
Connection ~ 2150 2150
Wire Wire Line
	9700 7800 9900 7800
$Comp
L KUTKiCad_symbol:HTU21D U?
U 1 1
P 14600 5800
F 0 "U?" H 14300 6200 50  0000 L CNN
F 1 "HTU21D" H 14150 6100 50  0000 L CNN
F 2 "" H 14600 5800 50  0001 C CNN
F 3 "" H 14600 5800 50  0001 C CNN
	1    14600 5800
	1    0    0    -1  
$EndComp
$Comp
L Device:C C?
U 1 1
P 14850 5800
F 0 "C?" H 14700 5750 50  0000 C CNN
F 1 "0.1uF" H 14650 5850 50  0000 C CNN
F 2 "" H 14888 5650 50  0001 C CNN
F 3 "~" H 14850 5800 50  0001 C CNN
	1    14850 5800
	-1   0    0    1   
$EndComp
$Comp
L KUTKiCad_symbol:KRC_Conn_SWD P?
U 1 1
P 6150 6100
F 0 "P?" H 5772 6052 60  0000 R CNN
F 1 "KRC_Conn_SWD" H 5772 6158 60  0000 R CNN
F 2 "" H 5825 6100 60  0000 C CNN
F 3 "" H 5825 6100 60  0000 C CNN
	1    6150 6100
	1    0    0    1   
$EndComp
NoConn ~ 6250 6300
$Comp
L power:GND #PWR?
U 1 1
P 6300 6200
F 0 "#PWR?" H 6300 5950 50  0001 C CNN
F 1 "GND" V 6305 6072 50  0000 R CNN
F 2 "" H 6300 6200 50  0001 C CNN
F 3 "" H 6300 6200 50  0001 C CNN
	1    6300 6200
	0    -1   -1   0   
$EndComp
Wire Wire Line
	6300 6200 6250 6200
Wire Wire Line
	6600 6100 6250 6100
Wire Wire Line
	6600 6000 6250 6000
Wire Wire Line
	6250 5900 6600 5900
$Comp
L Device:R R?
U 1 1
P 13950 5500
F 0 "R?" V 14050 5500 50  0000 C CNN
F 1 "4.7kΩ" V 13950 5500 50  0000 C CNN
F 2 "" V 13880 5500 50  0001 C CNN
F 3 "~" H 13950 5500 50  0001 C CNN
	1    13950 5500
	1    0    0    1   
$EndComp
$Comp
L Device:R R?
U 1 1
P 13750 5500
F 0 "R?" V 13850 5500 50  0000 C CNN
F 1 "4.7kΩ" V 13750 5500 50  0000 C CNN
F 2 "" V 13680 5500 50  0001 C CNN
F 3 "~" H 13750 5500 50  0001 C CNN
	1    13750 5500
	1    0    0    1   
$EndComp
Wire Wire Line
	14200 5750 13750 5750
Wire Wire Line
	13750 5650 13750 5750
Connection ~ 13750 5750
Wire Wire Line
	13950 5650 13950 5850
Wire Wire Line
	13950 5850 14200 5850
Wire Wire Line
	13950 5850 13350 5850
Connection ~ 13950 5850
Wire Wire Line
	13350 5750 13750 5750
Wire Wire Line
	14850 5650 14850 5400
Wire Wire Line
	14850 5400 14600 5400
Wire Wire Line
	14600 5400 14600 5450
Wire Wire Line
	14600 6200 14600 6250
Wire Wire Line
	14600 6250 14850 6250
Wire Wire Line
	14850 6250 14850 5950
$Comp
L power:GND #PWR?
U 1 1
P 14850 6300
F 0 "#PWR?" H 14850 6050 50  0001 C CNN
F 1 "GND" H 14855 6127 50  0000 C CNN
F 2 "" H 14850 6300 50  0001 C CNN
F 3 "" H 14850 6300 50  0001 C CNN
	1    14850 6300
	1    0    0    -1  
$EndComp
Wire Wire Line
	14850 6250 14850 6300
Connection ~ 14850 6250
$Comp
L power:+3V3 #PWR?
U 1 1
P 14850 5350
F 0 "#PWR?" H 14850 5200 50  0001 C CNN
F 1 "+3V3" H 14865 5523 50  0000 C CNN
F 2 "" H 14850 5350 50  0001 C CNN
F 3 "" H 14850 5350 50  0001 C CNN
	1    14850 5350
	1    0    0    -1  
$EndComp
Wire Wire Line
	14850 5350 14850 5400
Connection ~ 14850 5400
$Comp
L power:+3V3 #PWR?
U 1 1
P 13950 5250
F 0 "#PWR?" H 13950 5100 50  0001 C CNN
F 1 "+3V3" H 13965 5423 50  0000 C CNN
F 2 "" H 13950 5250 50  0001 C CNN
F 3 "" H 13950 5250 50  0001 C CNN
	1    13950 5250
	1    0    0    -1  
$EndComp
Wire Wire Line
	13950 5250 13950 5300
Wire Wire Line
	13950 5300 13750 5300
Wire Wire Line
	13750 5300 13750 5350
Connection ~ 13950 5300
Wire Wire Line
	13950 5300 13950 5350
Wire Wire Line
	14400 1300 14000 1300
Wire Wire Line
	14400 1400 14000 1400
Wire Wire Line
	14400 1500 14000 1500
Text Label 13350 5750 0    50   ~ 0
H-SDA
Text Label 13350 5850 0    50   ~ 0
H-SCL
Text Label 5850 5400 0    50   ~ 0
PT-MISO
Text Label 5850 5500 0    50   ~ 0
PT-MOSI
Text Label 5850 5600 0    50   ~ 0
PT-SCLK
Text Label 5850 5700 0    50   ~ 0
PT-~CS
Text Label 10050 5000 2    50   ~ 0
GNSS-TXD
Text Label 10050 5100 2    50   ~ 0
GNSS-RXD
Text Label 10050 5200 2    50   ~ 0
GNSS-~RESET
Text Label 10050 5300 2    50   ~ 0
GNSS-1PPS
Text Label 5850 5200 0    50   ~ 0
H-SDA
Text Label 5850 5300 0    50   ~ 0
H-SCL
$Comp
L Device:Crystal Y?
U 1 1
P 11300 7300
F 0 "Y?" H 11300 7568 50  0000 C CNN
F 1 "Crystal" H 11300 7150 50  0000 C CNN
F 2 "" H 11300 7300 50  0001 C CNN
F 3 "~" H 11300 7300 50  0001 C CNN
	1    11300 7300
	1    0    0    -1  
$EndComp
$Comp
L Device:Crystal Y?
U 1 1
P 12250 7300
F 0 "Y?" H 12250 7568 50  0000 C CNN
F 1 "Crystal" H 12250 7477 50  0000 C CNN
F 2 "" H 12250 7300 50  0001 C CNN
F 3 "~" H 12250 7300 50  0001 C CNN
	1    12250 7300
	1    0    0    -1  
$EndComp
$Comp
L Device:C C?
U 1 1
P 12500 7550
F 0 "C?" H 12350 7500 50  0000 C CNN
F 1 "C" H 12300 7600 50  0000 C CNN
F 2 "" H 12538 7400 50  0001 C CNN
F 3 "~" H 12500 7550 50  0001 C CNN
	1    12500 7550
	-1   0    0    1   
$EndComp
$Comp
L Device:C C?
U 1 1
P 12000 7550
F 0 "C?" H 11850 7500 50  0000 C CNN
F 1 "C" H 11800 7600 50  0000 C CNN
F 2 "" H 12038 7400 50  0001 C CNN
F 3 "~" H 12000 7550 50  0001 C CNN
	1    12000 7550
	-1   0    0    1   
$EndComp
$Comp
L Device:C C?
U 1 1
P 11550 7550
F 0 "C?" H 11400 7500 50  0000 C CNN
F 1 "C" H 11400 7600 50  0000 C CNN
F 2 "" H 11588 7400 50  0001 C CNN
F 3 "~" H 11550 7550 50  0001 C CNN
	1    11550 7550
	-1   0    0    1   
$EndComp
$Comp
L Device:C C?
U 1 1
P 11050 7550
F 0 "C?" H 11250 7500 50  0000 C CNN
F 1 "C" H 11250 7600 50  0000 C CNN
F 2 "" H 11088 7400 50  0001 C CNN
F 3 "~" H 11050 7550 50  0001 C CNN
	1    11050 7550
	-1   0    0    1   
$EndComp
$Comp
L power:GND #PWR?
U 1 1
P 11050 7750
F 0 "#PWR?" H 11050 7500 50  0001 C CNN
F 1 "GND" H 11055 7577 50  0000 C CNN
F 2 "" H 11050 7750 50  0001 C CNN
F 3 "" H 11050 7750 50  0001 C CNN
	1    11050 7750
	1    0    0    -1  
$EndComp
$Comp
L power:GND #PWR?
U 1 1
P 11550 7750
F 0 "#PWR?" H 11550 7500 50  0001 C CNN
F 1 "GND" H 11555 7577 50  0000 C CNN
F 2 "" H 11550 7750 50  0001 C CNN
F 3 "" H 11550 7750 50  0001 C CNN
	1    11550 7750
	1    0    0    -1  
$EndComp
$Comp
L power:GND #PWR?
U 1 1
P 12000 7750
F 0 "#PWR?" H 12000 7500 50  0001 C CNN
F 1 "GND" H 12005 7577 50  0000 C CNN
F 2 "" H 12000 7750 50  0001 C CNN
F 3 "" H 12000 7750 50  0001 C CNN
	1    12000 7750
	1    0    0    -1  
$EndComp
$Comp
L power:GND #PWR?
U 1 1
P 12500 7750
F 0 "#PWR?" H 12500 7500 50  0001 C CNN
F 1 "GND" H 12505 7577 50  0000 C CNN
F 2 "" H 12500 7750 50  0001 C CNN
F 3 "" H 12500 7750 50  0001 C CNN
	1    12500 7750
	1    0    0    -1  
$EndComp
Wire Wire Line
	11050 7400 11050 7300
Wire Wire Line
	11050 7200 9300 7200
NoConn ~ 9900 7900
Wire Wire Line
	11150 7300 11050 7300
Connection ~ 11050 7300
Wire Wire Line
	11050 7300 11050 7200
Wire Wire Line
	11050 7700 11050 7750
Wire Wire Line
	11450 7300 11550 7300
Wire Wire Line
	11550 7300 11550 7400
Wire Wire Line
	11550 7300 11550 7100
Wire Wire Line
	11550 7100 9300 7100
Connection ~ 11550 7300
Wire Wire Line
	12000 7400 12000 7300
Wire Wire Line
	12000 6900 9300 6900
Wire Wire Line
	9300 6800 12500 6800
Wire Wire Line
	12500 6800 12500 7300
Wire Wire Line
	12100 7300 12000 7300
Connection ~ 12000 7300
Wire Wire Line
	12000 7300 12000 6900
Wire Wire Line
	12400 7300 12500 7300
Connection ~ 12500 7300
Wire Wire Line
	12500 7300 12500 7400
Wire Wire Line
	12000 7750 12000 7700
Wire Wire Line
	12500 7750 12500 7700
Text Label 5850 7050 0    50   ~ 0
Flash-MISO
Text Label 5850 7150 0    50   ~ 0
Flash-MOSI
Text Label 5850 7250 0    50   ~ 0
Flash-SCLK
Text Label 5850 7350 0    50   ~ 0
Flash-~CS
Text Label 5850 7550 0    50   ~ 0
CAN-STB
Text Label 5850 7650 0    50   ~ 0
CAN-TXD
Text Label 5850 7750 0    50   ~ 0
CAN-RXD
$Comp
L Device:LED D?
U 1 1
P 10450 6100
F 0 "D?" V 10489 5983 50  0000 R CNN
F 1 "LED" V 10398 5983 50  0000 R CNN
F 2 "" H 10450 6100 50  0001 C CNN
F 3 "~" H 10450 6100 50  0001 C CNN
	1    10450 6100
	0    -1   -1   0   
$EndComp
$Comp
L Device:LED D?
U 1 1
P 10800 6100
F 0 "D?" V 10839 5983 50  0000 R CNN
F 1 "LED" V 10748 5983 50  0000 R CNN
F 2 "" H 10800 6100 50  0001 C CNN
F 3 "~" H 10800 6100 50  0001 C CNN
	1    10800 6100
	0    -1   -1   0   
$EndComp
$Comp
L Device:R R?
U 1 1
P 10800 5750
F 0 "R?" V 10900 5750 50  0000 C CNN
F 1 "220Ω" V 10800 5750 50  0000 C CNN
F 2 "" V 10730 5750 50  0001 C CNN
F 3 "~" H 10800 5750 50  0001 C CNN
	1    10800 5750
	1    0    0    1   
$EndComp
$Comp
L Device:R R?
U 1 1
P 10450 5750
F 0 "R?" V 10550 5750 50  0000 C CNN
F 1 "220Ω" V 10450 5750 50  0000 C CNN
F 2 "" V 10380 5750 50  0001 C CNN
F 3 "~" H 10450 5750 50  0001 C CNN
	1    10450 5750
	1    0    0    1   
$EndComp
NoConn ~ 9900 7500
$Comp
L power:+3V3 #PWR?
U 1 1
P 10800 5500
F 0 "#PWR?" H 10800 5350 50  0001 C CNN
F 1 "+3V3" H 10815 5673 50  0000 C CNN
F 2 "" H 10800 5500 50  0001 C CNN
F 3 "" H 10800 5500 50  0001 C CNN
	1    10800 5500
	1    0    0    -1  
$EndComp
Wire Wire Line
	10800 5500 10800 5550
Wire Wire Line
	10800 5550 10450 5550
Wire Wire Line
	10450 5550 10450 5600
Connection ~ 10800 5550
Wire Wire Line
	10800 5550 10800 5600
Wire Wire Line
	10450 5900 10450 5950
Wire Wire Line
	10800 5900 10800 5950
Wire Wire Line
	10450 6250 10450 6300
Wire Wire Line
	10800 6250 10800 6400
Wire Wire Line
	9300 6300 10450 6300
Wire Wire Line
	9300 6400 10800 6400
Wire Wire Line
	5850 7550 6600 7550
Wire Wire Line
	5850 7650 6600 7650
Wire Wire Line
	5850 7750 6600 7750
Wire Wire Line
	6600 7350 5850 7350
Wire Wire Line
	6600 7250 5850 7250
Wire Wire Line
	6600 7150 5850 7150
Wire Wire Line
	6600 7050 5850 7050
Wire Wire Line
	6600 5700 5850 5700
Wire Wire Line
	6600 5600 5850 5600
Wire Wire Line
	5850 5500 6600 5500
Wire Wire Line
	6600 5400 5850 5400
Wire Wire Line
	6600 5300 5850 5300
Wire Wire Line
	6600 5200 5850 5200
NoConn ~ 6600 5000
NoConn ~ 6600 5100
NoConn ~ 6600 6300
NoConn ~ 6600 6400
NoConn ~ 6600 6500
NoConn ~ 6600 6600
NoConn ~ 6600 6700
NoConn ~ 6600 6800
NoConn ~ 6600 7450
NoConn ~ 9300 7500
NoConn ~ 9300 7400
NoConn ~ 9300 6600
NoConn ~ 9300 6500
NoConn ~ 9300 6200
NoConn ~ 9300 6100
NoConn ~ 9300 6000
NoConn ~ 9300 5900
NoConn ~ 9300 5700
NoConn ~ 9300 5600
NoConn ~ 9300 5500
NoConn ~ 9300 5400
Wire Wire Line
	10050 5300 9300 5300
Wire Wire Line
	10050 5200 9300 5200
Wire Wire Line
	10050 5100 9300 5100
Wire Wire Line
	10050 5000 9300 5000
$EndSCHEMATC
